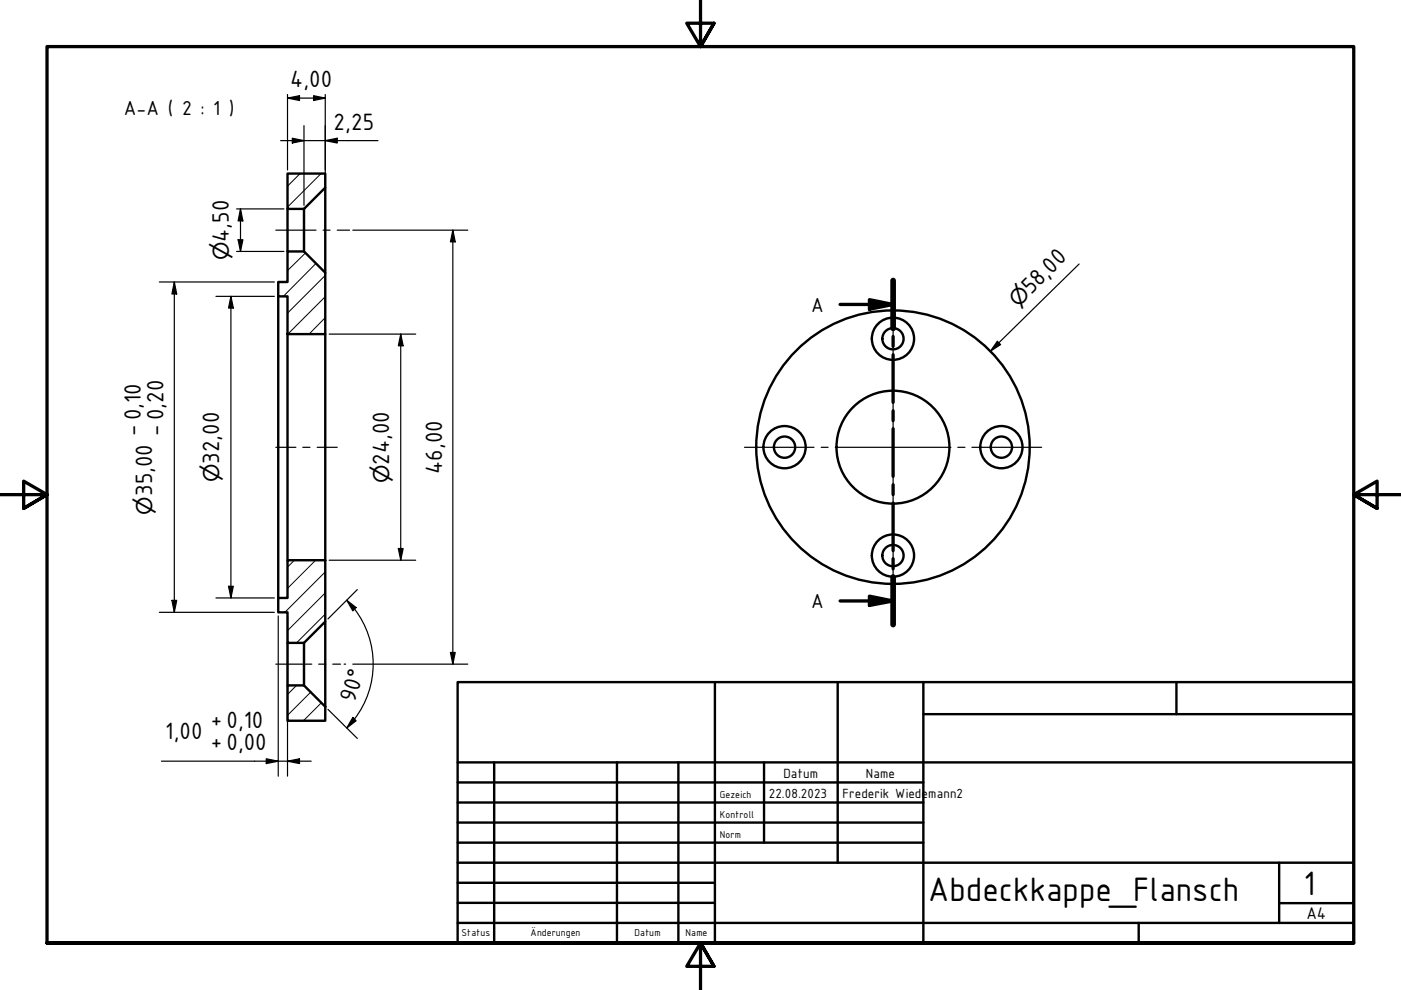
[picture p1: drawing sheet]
<svg xmlns="http://www.w3.org/2000/svg" width="297mm" height="210mm" viewBox="0 0 297 210" stroke-linecap="round" stroke-linejoin="round" font-family="sans-serif">
<!-- layer: Schraffur (ISO) -->
<g fill="none" stroke="#000" stroke-width=".21">
<path d="M63.6 36.8l-2.6 2.7M68.1 36.8l-7.1 7.1M64.8 53.6l-3.8 3.8M67 55.9l-6.9 6.9M69 58.4l-8 8M69 67.3l-3.5 3.5M69 62.9l-8 7.9M62.4 118.8l-1.4 1.4M66.9 118.8l-5.9 5.9M69 130.2l-6.1 6.1M69 125.7l-8 8M69 121.3l-8.6 8.5"/>
<path d="M62.9 145.3l-1.9 1.9M65.9 146.7l-4.9 5M68.1 149l-3.8 3.8M69 152.7l-.2 .1"/>
</g>
<!-- layer: Sichtbar (ISO) -->
<g fill="none" stroke="#000" stroke-width=".51">
<path d="M61 36.8h8v3l-4.5 4.5h-3.5zM69 39.8v18M61 53.3h3.5l4.5 4.5v13h-8v-8h-2v-3h2zM61 44.3v9M64.5 44.3v9M59 62.8v64M61 70.8v48M69 70.8v48M61 118.8h8v13l-4.5 4.5h-3.5v-6.5h-2v-3h2zM61 136.3v9M64.5 136.3v9M69 131.8v18"/>
<path d="M61 145.3h3.5l4.5 4.5v3h-8z"/>
<circle cx="189.3" cy="71.8" r="2.25"/>
<circle cx="189.3" cy="71.8" r="4.5"/>
<circle cx="166.3" cy="94.8" r="2.25"/>
<circle cx="166.3" cy="94.8" r="4.5"/>
<circle cx="189.3" cy="94.8" r="12"/>
<circle cx="189.3" cy="94.8" r="29"/>
<circle cx="212.3" cy="94.8" r="2.25"/>
<circle cx="212.3" cy="94.8" r="4.5"/>
<circle cx="189.3" cy="117.8" r="2.25"/>
<circle cx="189.3" cy="117.8" r="4.5"/>
</g>
<!-- layer: Schnittlinie (ISO) -->
<g fill="none" stroke="#000" stroke-width=".7">
<path d="M189.4 59.5v10.1M178.1 64.6h11.3M184.3 63.5l5.1 1.1-5.1 1zM189.4 71.3v2.1M189.4 75.2v10.1M189.4 87.1v2.1M189.4 90.9v10.1M189.4 102.8v2.1M189.4 106.7v10M189.4 118.5v2.1M178.1 127.4h11.3M184.3 126.4l5.1 1-5.1 1z"/>
<path d="M189.4 122.3v10.1"/>
</g>
<path d="M189.4 59.5v10.1M189.4 122.3v10.1" fill="none" stroke="#000" stroke-width="1.2"/>
<g fill="#000">
<path d="M184.3 63.5l5.1 1.1-5.1 1z" fill-rule="evenodd"/>
<path d="M184.3 126.4l5.1 1-5.1 1z" fill-rule="evenodd"/>
</g>
<!-- layer: Rahmen (ISO) -->
<path d="M148.5 -.1v10l-2.9-5h5.8l-2.9 5 2.9-5M0 104.9h10l-5-2.9v5.8l5-2.9-5 2.9M297 104.9h-10l5-2.9v5.8l-5-2.9 5 2.9M10 199.9v-190h277v190h-277h277M151.4 204.9l-2.9-5 2.9 5h-5.8l2.9-5v10" fill="none" stroke="#000" stroke-width=".7"/>
<!-- layer: Titel (ISO) -->
<g fill="none" stroke="#000" stroke-width=".51">
<path d="M97 144.6h190v55.3h-190zM151.6 144.6v55.3M177.6 144.6v38.3M195.8 151.4h91.2M195.8 144.6v55.3M249.4 144.6v6.8M97 165.9h98.8M97 170.2h98.8M97 174.4h98.8M97 178.7h98.8M97 161.6h190M104.8 161.6v38.3"/>
<path d="M130.8 161.6v38.3M143.8 161.6v38.3M162 161.6v17.1M97 195.7h190M97 182.9h190M97 187.2h54.6M97 191.4h54.6M241.4 195.7v4.2M271.2 191.5h15.8M271.2 182.9v12.8"/>
</g>
<g fill="none" stroke="#000" stroke-width=".25">
<path d="M59.5 29.8h20.6M61 20.8l2.5-.5v1zM61 20.8h8M61 20v16M62 29.3l2.5 .5-2.5 .5zM64.5 26.6v16.9M66.5 20.3l2.5 .5-2.5 .5zM69 29.8l2.5-.5v1zM69 20v19M33.8 59.8h24.4M37 59.8l.5 2.5h-1.1zM37 59.8v70"/>
<path d="M50.2 53.3h10M50.2 44.3h10M50.5 50.8h1l-.5 2.5zM51 44.3l.5 2.5h-1zM51 44.3v9M74.8 48.8h24.4M96 48.8l.5 2.5h-1zM96 48.8v92M228.8 56l-18.8 18.5M45.8 62.8h12.4M49 62.8l.5 2.5h-1zM49 62.8v64"/>
<path d="M69.8 70.8h18.3M85 70.8l.5 2.5h-1zM85 70.8v48M211.5 72.4l.7 .7-2.2 1.4zM69.8 118.8h18.3M84.5 116.3h1l-.5 2.5zM33.8 129.8h24.4M36.4 127.3h1.1l-.5 2.5zM45.8 126.8h12.4M48.5 124.3h1l-.5 2.5zM59 130.6v10.1M61 130.6v10.1"/>
<path d="M73.5 127.3l2 1.5-.7 .7zM73.5 127.3a19.2 19.2 0 0 1 0 27M75.8 125l-6.3 6.2M95.5 138.3h1l-.5 2.5zM59 140.9v23.7M61 140.9v23.7M69.5 150.4l6.3 6.2M73 140.8h.3M74.8 152.1l.7 .7-2 1.5zM74.8 140.8h24.4M34.2 161.4h31.8M56.5 160.9l2.5 .5-2.5 .5z"/>
<path d="M61 161.4l2.5-.5v1z"/>
</g>
<g fill="#000">
<path d="M62 29.3l2.5 .5-2.5 .5z" fill-rule="evenodd"/>
<path d="M61 20.8l2.5-.5v1z" fill-rule="evenodd"/>
<path d="M66.5 20.3l2.5 .5-2.5 .5z" fill-rule="evenodd"/>
<path d="M69 29.8l2.5-.5v1z" fill-rule="evenodd"/>
<path d="M50.5 50.8h1l-.5 2.5z" fill-rule="evenodd"/>
<path d="M51 44.3l.5 2.5h-1z" fill-rule="evenodd"/>
<path d="M96 48.8l.5 2.5h-1z" fill-rule="evenodd"/>
<path d="M37 59.8l.5 2.5h-1.1z" fill-rule="evenodd"/>
<path d="M49 62.8l.5 2.5h-1z" fill-rule="evenodd"/>
<path d="M85 70.8l.5 2.5h-1z" fill-rule="evenodd"/>
<path d="M211.5 72.4l.7 .7-2.2 1.4z" fill-rule="evenodd"/>
<path d="M84.5 116.3h1l-.5 2.5z" fill-rule="evenodd"/>
<path d="M36.4 127.3h1.1l-.5 2.5z" fill-rule="evenodd"/>
<path d="M48.5 124.3h1l-.5 2.5z" fill-rule="evenodd"/>
<path d="M73.5 127.3l2 1.5-.7 .7z" fill-rule="evenodd"/>
<path d="M95.5 138.3h1l-.5 2.5z" fill-rule="evenodd"/>
<path d="M74.8 152.1l.7 .7-2 1.5z" fill-rule="evenodd"/>
<path d="M56.5 160.9l2.5 .5-2.5 .5z" fill-rule="evenodd"/>
<path d="M61 161.4l2.5-.5v1z" fill-rule="evenodd"/>
</g>
<!-- layer: Mittellinie (ISO) -->
<path d="M58.5 48.8h8.5M68.5 48.8h1.5M71.5 48.8h2.6M58.5 94.8h4.2M64.2 94.8h1.5M67.2 94.8h4.3M58.5 140.8h7.6M67.6 140.8h1.5M70.5 140.8h1.7" fill="none" stroke="#000" stroke-width=".25"/>
<!-- layer: Mittelpunktmarkierung (ISO) -->
<path d="M189.4 63.3v14.8M189.4 79.5v1.6M157.9 94.8h14.7M174.1 94.8h1.5M177.1 94.8h24.5M189.4 82.6v24.4M203.1 94.8h1.5M206.1 94.8h14.8M189.4 108.6v1.5M189.4 111.5v14.8" fill="none" stroke="#000" stroke-width=".25"/>
<g font-size="7.7">
<text x="196.8" y="191">Abdeckkappe_Flansch</text>
<text x="276.4" y="189.7">1</text>
</g>
<g font-size="5.4">
<text x="61.5" y="18.5">4,00</text>
<text x="70.7" y="27.5">2,25</text>
<text x="48.5" y="51.3" transform="rotate(-90 48.5 51.3)">4,50</text>
<text x="218.6" y="62.5" transform="rotate(-45 218.6 62.5)">58,00</text>
<text x="29.5" y="92.4" transform="rotate(-90 29.5 92.4)">- 0,10</text>
<text x="34.4" y="92.4" transform="rotate(-90 34.4 92.4)">- 0,20</text>
<text x="46.5" y="98.3" transform="rotate(-90 46.5 98.3)">32,00</text>
<text x="82.5" y="98.5" transform="rotate(-90 82.5 98.5)">24,00</text>
<text x="93.7" y="100.5" transform="rotate(-90 93.7 100.5)">46,00</text>
<text x="32.3" y="105.2" transform="rotate(-90 32.3 105.2)">35,00</text>
<text x="75.2" y="149.1" transform="rotate(-73 75.2 149.1)">90°</text>
<text x="44.7" y="154.1">+0,10</text>
<text x="35.1" y="156.7">1,00</text>
<text x="44.7" y="158.7">+0,00</text>
</g>
<g font-size="4.6">
<text x="26.3" y="24.4">A-A ( 2 : 1 )</text>
<text x="48.5" y="55.2" transform="rotate(-90 48.5 55.2)">⌀</text>
<text x="215.8" y="65.2" transform="rotate(-45 215.8 65.2)">⌀</text>
<text x="172" y="66.1">A</text>
<text x="46.5" y="102.3" transform="rotate(-90 46.5 102.3)">⌀</text>
<text x="82.5" y="102.5" transform="rotate(-90 82.5 102.5)">⌀</text>
<text x="32.3" y="109.1" transform="rotate(-90 32.3 109.1)">⌀</text>
<text x="172" y="128.9">A</text>
</g>
<text font-size="3.9" x="277" y="194.9">A4</text>
<g font-size="3">
<text x="166.1" y="164.9">Datum</text>
<text x="183.6" y="164.9">Name</text>
<text x="163" y="169.1">22.08.2023</text>
<text x="178.6" y="169.1">Frederik Wiedemann2</text>
</g>
<g font-size="2.3">
<text x="152.6" y="169.1">Gezeich</text>
<text x="152.6" y="173.4">Kontroll</text>
<text x="152.6" y="177.6">Norm</text>
<text x="97.9" y="198.5">Status</text>
<text x="112.5" y="198.5">Änderungen</text>
<text x="134.6" y="198.5">Datum</text>
<text x="145.4" y="198.5">Name</text>
</g>
</svg>
